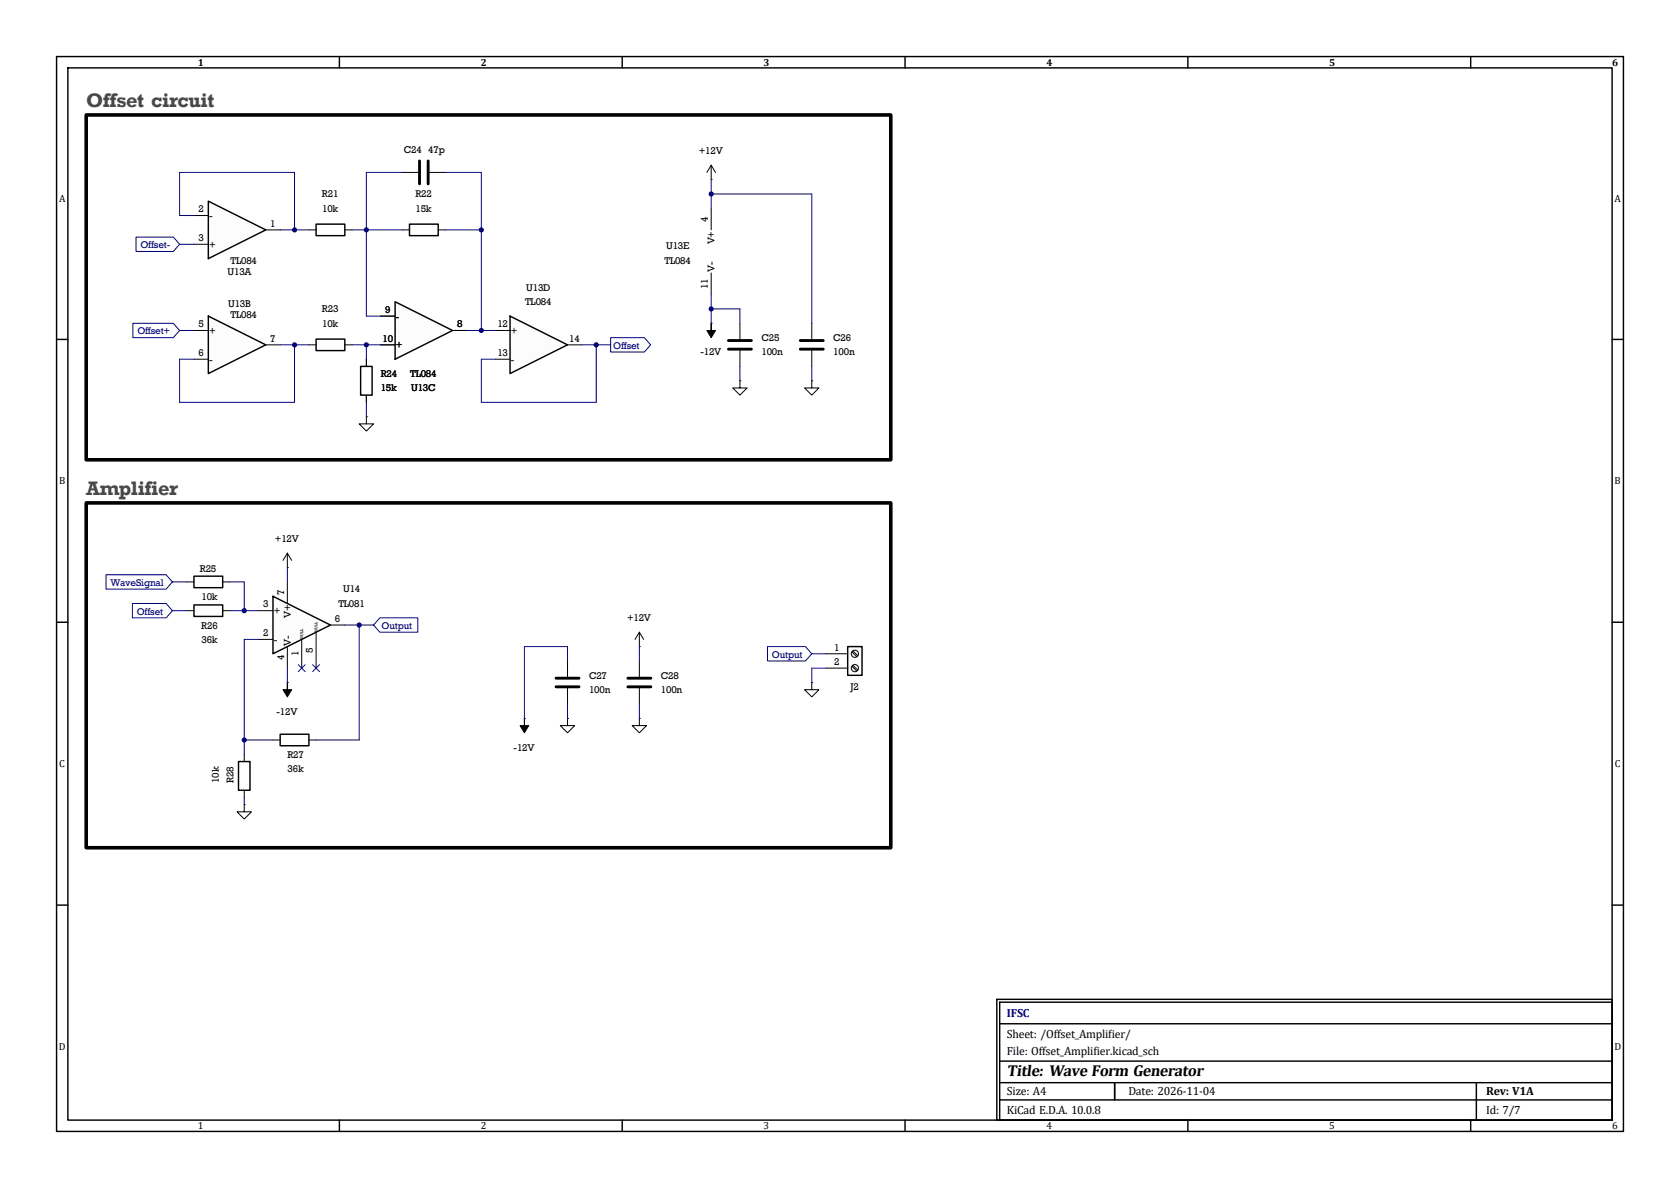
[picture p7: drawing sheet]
<svg xmlns="http://www.w3.org/2000/svg" width="297mm" height="210mm" viewBox="0 0 297 210" stroke-linecap="round" stroke-linejoin="round" font-family="sans-serif">
<g fill="none" stroke="#000" stroke-width=".25">
<path d="M10 10h277v190h-277zM12 12h273v186h-273zM60 10v2M110 10v2M160 10v2M210 10v2M260 10v2M10 60h2M285 60h2M10 110h2M285 110h2M10 160h2"/>
<path d="M176.2 176.7h108.8v21.3h-108.8zM176.7 177.2h108.3v20.8h-108.3zM285 160h2M60 198v2M110 198v2M160 198v2M176.7 194.4h108.2M176.7 191.4h108.2M176.7 187.6h108.2M176.7 181h108.2M197.1 191.5v2.9M210 198v2"/>
<path d="M260 198v2M261 191.5v6.5"/>
</g>
<path d="M128.8 61.7h4M128.8 60.2h4M98.3 119.9h4.1M98.3 121.4h4.1" fill="none" stroke="#000" stroke-width=".51"/>
<g fill="none" stroke="#000" stroke-width=".18">
<path d="M125.7 36.8v3.8M125.7 48.3v3.8M130.8 57.2v2.7M130.8 62v2.8M100.3 116.8v2.8M113 114.3h.1M113 111.8l-.7 1.2M113 111.8l.8 1.2M113 111.8v2.5M92.7 127h.1M100.3 127v1.3h1.3l-1.3 1.2-1.2-1.2h1.2M100.3 127h.1"/>
<path d="M100.3 121.7v2.8M113 127v1.3h1.3l-1.3 1.2-1.2-1.2h1.2M113 127h.1M143.5 120.7v1.2h1.3l-1.3 1.3-1.3-1.3h1.3M143.5 120.7h.1"/>
</g>
<path d="M92.7 127v1.3h.8l-.8 1.2-.8-1.2h.8z" fill="#000" stroke="#000" stroke-width=".18"/>
<path d="M149.9 114.3h2.5v5.1h-2.5z" fill="#fcfcfc"/>
<path d="M72.4 39.6h5.1v2.1h-5.1zM149.9 114.3h2.5v5.1h-2.5z" fill="none" stroke="#000" stroke-width=".25"/>
<g fill="none" stroke="#000" stroke-width=".18">
<path d="M71.1 40.6h1.3M77.5 40.6h1.2M146 115.6h3.9M146 118.1h3.9M150.6 115.2l.9 .9M150.6 117.8l.9 .8M150.8 115.1l.8 .8M150.8 117.6l.8 .8"/>
<circle cx="151.1" cy="118.1" r=".63"/>
<circle cx="151.1" cy="115.6" r=".63"/>
</g>
<path d="M69.8 53.3l10.2 5.1-10.2 5.1z" fill="#fcfcfc"/>
<path d="M69.8 53.3l10.2 5.1-10.2 5.1zM63.8 64.8h2v5.1h-2zM34.3 101.9h5.1v2h-5.1z" fill="none" stroke="#000" stroke-width=".25"/>
<g fill="none" stroke="#000" stroke-width=".18">
<path d="M71.1 30.5h2.8M75.9 30.5h2.8M125.7 31.8h.1M125.7 29.2l-.7 1.3M125.7 29.2l.8 1.3M125.7 29.2v2.6M67.3 55.9h2.5M80 58.4h2.5M143.5 57.2v2.7M64.8 63.5v1.3M64.8 69.9v1.2M67.3 61h2.5"/>
<path d="M130.8 67.3v1.3h1.3l-1.3 1.3-1.3-1.3h1.3M130.8 67.3h.1M143.5 67.3v1.3h1.3l-1.3 1.3-1.3-1.3h1.3M143.5 67.3h.1M143.5 62v2.8M33 102.9h1.3M39.4 102.9h1.2M113 116.8v2.8M113 121.7v2.8"/>
</g>
<path d="M74.2 28.4v4.1M75.7 28.4v4.1M141.5 61.7h4M141.5 60.2h4M111 119.9h4.1M111 121.4h4.1" fill="none" stroke="#000" stroke-width=".51"/>
<path d="M48.3 105.4l10.1 5.1-10.1 5.1z" fill="#fcfcfc"/>
<path d="M55.9 39.6h5.1v2.1h-5.1zM55.9 59.9h5.1v2.1h-5.1zM34.3 106.9h5.1v2.1h-5.1zM48.3 105.4l10.1 5.1-10.1 5.1zM42.2 134.6h2v5.1h-2zM49.5 129.8h5.1v2h-5.1z" fill="none" stroke="#000" stroke-width=".25"/>
<g fill="none" stroke="#000" stroke-width=".18">
<path d="M54.6 40.6h1.3M61 40.6h1.2M54.6 61h1.3M61 61h1.2M64.8 73.7v1.2h1.2l-1.2 1.3-1.3-1.3h1.3M64.8 73.7h.1M50.8 97.8v2.5M50.8 97.8l-.8 1.3M50.8 97.8l.8 1.3M33 108h1.3M39.4 108h1.2M45.7 113h2.6"/>
<path d="M45.7 108h2.6M50.8 100.3h.1M50.8 102.9v3.8M50.8 114.3v3.8M53.3 113v5.1M55.9 111.8v6.3M58.4 110.5h2.6M43.2 133.4v1.2M43.2 139.7v1.3M48.3 130.8h1.2M50.8 120.7h.1M54.6 130.8h1.3"/>
<path d="M43.2 142.2v1.3h1.2l-1.2 1.3-1.3-1.3h1.3M43.2 142.2h.1"/>
</g>
<path d="M50.8 120.7v1.2h.8l-.8 1.3-.8-1.3h.8z" fill="#000" stroke="#000" stroke-width=".18"/>
<path d="M36.8 35.6l10.2 5-10.2 5.1z" fill="#fcfcfc"/>
<path d="M36.8 35.6l10.2 5-10.2 5.1z" fill="none" stroke="#000" stroke-width=".25"/>
<path d="M34.3 38.1h2.5M34.3 43.2h2.5M47 40.6h2.5" fill="none" stroke="#000" stroke-width=".18"/>
<path d="M36.8 55.9l10.2 5.1-10.2 5z" fill="#fcfcfc"/>
<path d="M36.8 55.9l10.2 5.1-10.2 5z" fill="none" stroke="#000" stroke-width=".25"/>
<path d="M34.3 58.4h2.5M34.3 63.5h2.5M47 61h2.5" fill="none" stroke="#000" stroke-width=".18"/>
<path d="M90.2 55.9l10.1 5.1-10.1 5z" fill="#fcfcfc"/>
<path d="M90.2 55.9l10.1 5.1-10.1 5z" fill="none" stroke="#000" stroke-width=".25"/>
<path d="M67.3 55.9h2.5M80 58.4h2.5M87.6 58.4h2.6M125.7 57.2h.1M64.8 63.5v1.3M64.8 69.9v1.2M67.3 61h2.5M87.6 63.5h2.6M100.3 61h2.6" fill="none" stroke="#000" stroke-width=".18"/>
<path d="M125.7 57.2v1.2h.8l-.8 1.3-.7-1.3h.7z" fill="#000" stroke="#000" stroke-width=".18"/>
<g fill="none" stroke="#000084" stroke-width=".18">
<path d="M34.3 38.1h-2.6v-7.6h20.4v10.1M71.1 30.5h-6.3v25.4h2.5M78.7 30.5h6.4v27.9M125.7 31.8v5M125.7 34.3h17.8v22.9M23.5 57.1h7.1l1.1 1.3-1.1 1.3h-7.1zM24.1 41.9h6.5l1.1 1.3-1.1 1.3h-6.5zM31.7 43.2h2.6M31.7 58.4h2.6M49.5 40.6h5.1M62.2 40.6h8.9M78.7 40.6h6.4"/>
<path d="M82.5 58.4h5.1M107.9 59.7h6l1.1 1.3-1.1 1.2h-6zM125.7 52.1v5.1M125.7 54.6h5.1v2.6M49.5 61h5.1M52.1 61v10.1h-20.4v-7.6h2.6M62.2 61h5.1M64.8 61v2.5M64.8 71.1v2.6M102.9 61h5M105.4 61v10.1h-20.3v-7.6h2.5M130.8 64.8v2.5"/>
<path d="M143.5 64.8v2.5M18.7 101.6h10.7l1.1 1.3-1.1 1.2h-10.7zM23.4 106.7h6l1.1 1.3-1.1 1.2h-6zM30.5 108h2.5M30.5 102.9h2.5M40.6 102.9h2.6v5.1M40.6 108h5.1M45.7 113h-2.5v20.4M50.8 100.3v2.6M50.8 118.1v2.6M52.7 117.5l1.2 1.2M53.9 117.5l-1.2 1.2"/>
<path d="M55.3 117.5l1.2 1.2M56.5 117.5l-1.2 1.2M61 110.5h5M63.5 110.5v20.3h-7.6M67.2 109.2h6.7v2.6h-6.7l-1.2-1.3zM100.3 116.8v-2.5h-7.6v12.7M113 114.3v2.5M135.7 114.3h6.7l1.1 1.3-1.1 1.2h-6.7zM143.5 115.6h2.5M146 118.1h-2.5v2.6M43.2 130.8h5.1M100.3 124.5v2.5"/>
<path d="M113 124.5v2.5M43.2 141v1.2"/>
</g>
<path d="M15.2 20.3h142.3v61h-142.3zM15.2 88.9h142.3v61h-142.3z" fill="none" stroke="#000" stroke-width=".63"/>
<g fill="#000084">
<circle cx="43.2" cy="130.8" r=".46"/>
<circle cx="43.2" cy="108" r=".46"/>
<circle cx="64.8" cy="61" r=".46"/>
<circle cx="63.5" cy="110.5" r=".46"/>
<circle cx="52.1" cy="61" r=".46"/>
<circle cx="64.8" cy="40.6" r=".46"/>
<circle cx="52.1" cy="40.6" r=".46"/>
<circle cx="85.1" cy="58.4" r=".46"/>
<circle cx="85.1" cy="40.6" r=".46"/>
<circle cx="105.4" cy="61" r=".46"/>
<circle cx="125.7" cy="34.3" r=".46"/>
<circle cx="125.7" cy="54.6" r=".46"/>
</g>
<g font-size="3.5" fill="#484848">
<text x="15.2" y="19">Offset circuit</text>
<text x="15.2" y="87.6">Amplifier</text>
</g>
<text font-size="2.8" x="178" y="190.3">Title: Wave Form Generator</text>
<text font-size="2.1" fill="#000084" x="178" y="179.7">IFSC</text>
<g font-size="2.1">
<text x="178" y="183.5">Sheet: /Offset_Amplifier/</text>
<text x="178" y="186.4">File: Offset_Amplifier.kicad_sch</text>
<text x="178" y="196.9">KiCad E.D.A. 10.0.8</text>
<text x="178" y="193.6">Size: A4</text>
<text x="199.5" y="193.6">Date: 2026-11-04</text>
<text x="262.7" y="193.6">Rev: V1A</text>
<text x="262.7" y="196.9">Id: 7/7</text>
</g>
<g font-size="1.8">
<text x="35" y="11.6">1</text>
<text x="85" y="11.6">2</text>
<text x="135" y="11.6">3</text>
<text x="185" y="11.6">4</text>
<text x="235" y="11.6">5</text>
<text x="285" y="11.6">6</text>
<text x="71.4" y="27">C24</text>
<text x="75.7" y="27">47p</text>
<text x="123.5" y="27.3">+12V</text>
<text x="10.4" y="35.6">A</text>
<text x="56.9" y="34.9">R21</text>
<text x="73.4" y="34.9">R22</text>
<text x="285.4" y="35.6">A</text>
<text x="35.1" y="37.5">2</text>
<text x="37" y="38.7">-</text>
<text x="47.8" y="40.1">1</text>
<text x="56.9" y="37.4">10k</text>
<text x="73.5" y="37.4">15k</text>
<text x="125.2" y="39.2" transform="rotate(-90 125.2 39.2)">4</text>
<text x="35.1" y="42.6">3</text>
<text x="37" y="43.8">+</text>
<text x="40.8" y="46.6">TL084</text>
<text x="117.5" y="46.6">TL084</text>
<text x="117.8" y="44">U13E</text>
<text x="126.3" y="43.2" transform="rotate(-90 126.3 43.2)">V+</text>
<text x="40.2" y="48.6">U13A</text>
<text x="92.8" y="54">TL084</text>
<text x="93" y="51.4">U13D</text>
<text x="125.2" y="51.1" transform="rotate(-90 125.2 51.1)">11</text>
<text x="126.3" y="48.1" transform="rotate(-90 126.3 48.1)">V-</text>
<text x="35.1" y="57.8">5</text>
<text x="37" y="59">+</text>
<text x="40.3" y="54.2">U13B</text>
<text x="40.8" y="56.2">TL084</text>
<text x="56.9" y="55.2">R23</text>
<text x="56.9" y="57.8">10k</text>
<text x="68.1" y="55.3">9</text>
<text x="70" y="56.5">-</text>
<text x="80.8" y="57.8">8</text>
<text x="87.9" y="57.8">12</text>
<text x="90.3" y="59">+</text>
<text x="35.1" y="62.9">6</text>
<text x="37" y="64.1">-</text>
<text x="47.8" y="60.4">7</text>
<text x="67.6" y="60.4">10</text>
<text x="70" y="61.6">+</text>
<text x="87.9" y="62.9">13</text>
<text x="90.3" y="64.1">-</text>
<text x="100.6" y="60.4">14</text>
<text x="123.8" y="62.8">-12V</text>
<text x="134.6" y="60.3">C25</text>
<text x="134.6" y="62.8">100n</text>
<text x="147.3" y="60.3">C26</text>
<text x="147.3" y="62.8">100n</text>
<text x="67.3" y="66.7">R24</text>
<text x="67.3" y="69.2">15k</text>
<text x="72.5" y="66.7">TL084</text>
<text x="72.7" y="69.2">U13C</text>
<text x="10.4" y="85.6">B</text>
<text x="285.4" y="85.6">B</text>
<text x="48.6" y="95.9">+12V</text>
<text x="35.3" y="101.2">R25</text>
<text x="35.6" y="106">10k</text>
<text x="46.5" y="107.4">3</text>
<text x="50.2" y="105.3" transform="rotate(-90 50.2 105.3)">7</text>
<text x="59.8" y="107.2">TL081</text>
<text x="60.7" y="104.7">U14</text>
<text x="35.6" y="111.1">R26</text>
<text x="35.6" y="113.6">36k</text>
<text x="46.5" y="112.5">2</text>
<text x="48.4" y="113.6">-</text>
<text x="48.4" y="108.6">+</text>
<text x="51.4" y="109.3" transform="rotate(-90 51.4 109.3)">V+</text>
<text x="59.2" y="109.9">6</text>
<text x="110.8" y="109.8">+12V</text>
<text x="50.2" y="116.7" transform="rotate(-90 50.2 116.7)">4</text>
<text x="51.4" y="114.2" transform="rotate(-90 51.4 114.2)">V-</text>
<text x="52.8" y="116.1" transform="rotate(-90 52.8 116.1)">1</text>
<text x="55.3" y="115.4" transform="rotate(-90 55.3 115.4)">5</text>
<text x="104.1" y="120">C27</text>
<text x="116.8" y="120">C28</text>
<text x="147.5" y="115">1</text>
<text x="147.5" y="117.5">2</text>
<text x="104.1" y="122.5">100n</text>
<text x="116.8" y="122.5">100n</text>
<text x="150.4" y="122">J2</text>
<text x="48.9" y="126.3">-12V</text>
<text x="10.5" y="135.6">C</text>
<text x="50.8" y="134">R27</text>
<text x="50.9" y="136.5">36k</text>
<text x="90.8" y="132.7">-12V</text>
<text x="285.5" y="135.6">C</text>
<text x="38.7" y="138.4" transform="rotate(-90 38.7 138.4)">10k</text>
<text x="41.3" y="138.4" transform="rotate(-90 41.3 138.4)">R28</text>
<text x="10.4" y="185.6">D</text>
<text x="285.4" y="185.6">D</text>
<text x="35" y="199.6">1</text>
<text x="85" y="199.6">2</text>
<text x="135" y="199.6">3</text>
<text x="185" y="199.6">4</text>
<text x="235" y="199.6">5</text>
<text x="285" y="199.6">6</text>
</g>
<g font-size="1.8" fill="#000084">
<text x="24.8" y="43.9">Offset-</text>
<text x="24.3" y="59.1">Offset+</text>
<text x="108.4" y="61.7">Offset</text>
<text x="19.5" y="103.6">WaveSignal</text>
<text x="24.2" y="108.7">Offset</text>
<text x="67.5" y="111.2">Output</text>
<text x="136.5" y="116.3">Output</text>
</g>
<g font-size=".7">
<text x="53.6" y="112.9" transform="rotate(-90 53.6 112.9)">NULL</text>
<text x="56.1" y="111.6" transform="rotate(-90 56.1 111.6)">NULL</text>
</g>
</svg>
